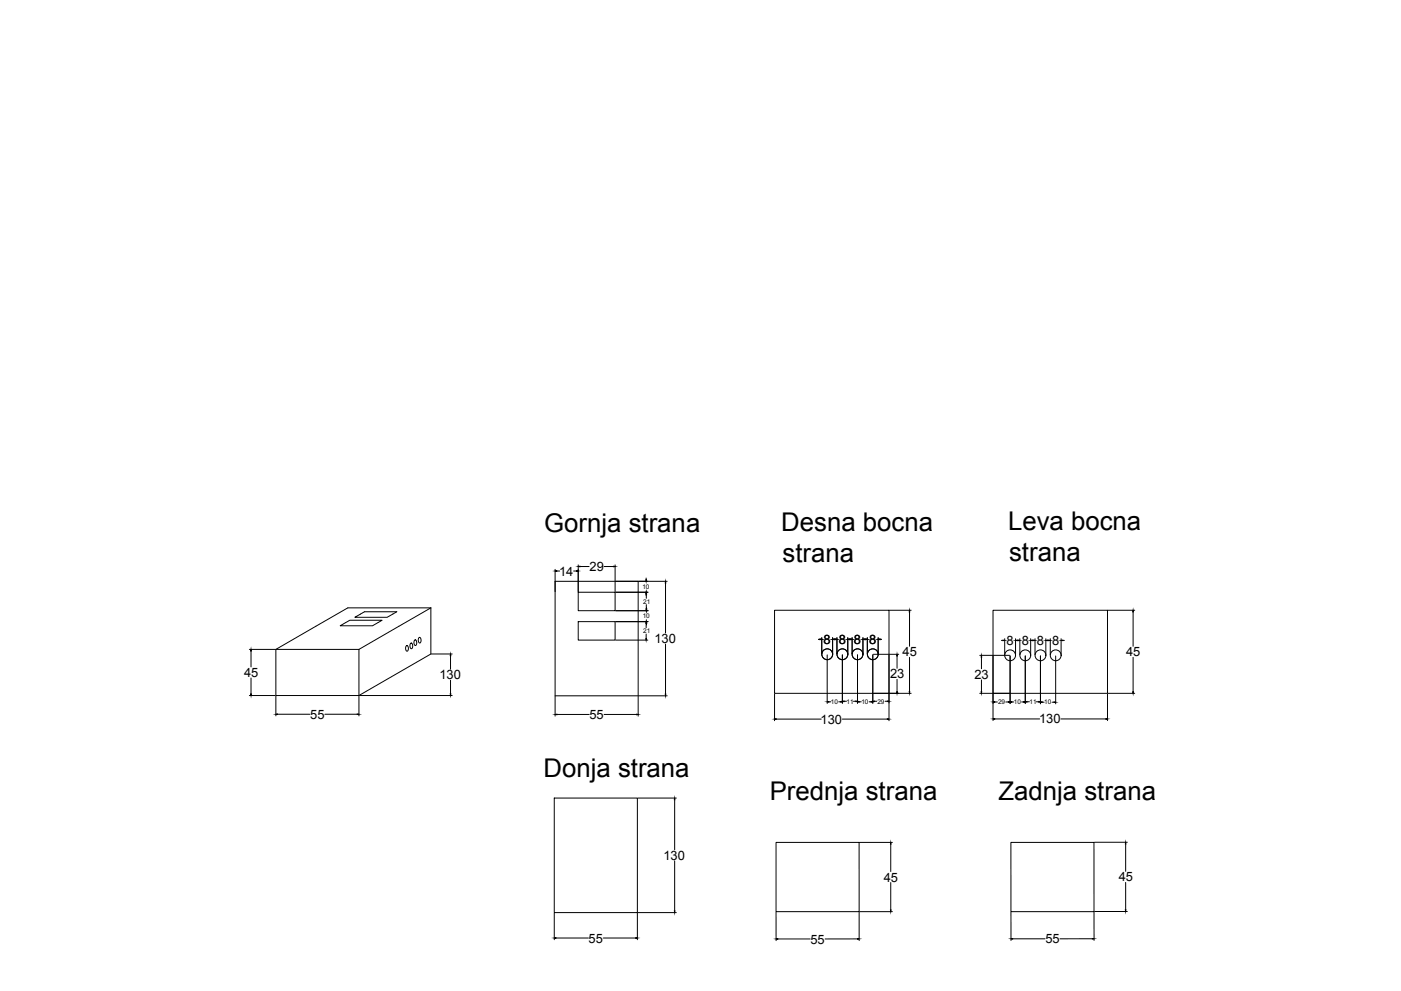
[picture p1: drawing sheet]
<svg xmlns="http://www.w3.org/2000/svg" width="594mm" height="420mm" viewBox="0 0 594 420" stroke-linecap="round" stroke-linejoin="round" font-family="sans-serif">
<!-- layer: 0 -->
<g fill="none" stroke="#000" stroke-width=".42">
<path d="M245.2 239.5v11.4M260.8 239.5v11.4M182.7 257.7l-30.5 17.6M182.7 257.7v19.6l-30.5 17.6M182.7 257.7h-35.2l-30.5 17.6M235.4 241.4v53.6h35.2v-48.5h-35.2M236.1 242.1h1.2M243.2 242.1h1.3M245.2 251.1h15.6v7.8h-15.6zM245.9 240.2h3.9M256.2 240.2h3.9M261.1 246.5h21.8"/>
<path d="M261.1 251.1h13.7M261.1 258.9h13.7M274 245.1v.7M274 251.8l.1 1.9M274.1 256.3v1.9M274.1 257.5v.7M282.2 247.2v21.2M328.4 258.7h48.6v35.3h-48.6zM377.2 258.7h9.2M385.7 259.4v14.6M421.1 258.7h48.5v35.3h-48.5zM469.9 258.7h11.3"/>
<path d="M480.5 259.4v14.6M105.7 275.3h11M106.4 276v6.8M117 275.3v19.6h35.2v-19.6M117 275.3h35.2M144.2 265.3l4.1-2.3h13.7l-4 2.3zM150.5 261.7l4.1-2.3h13.6l-4 2.3zM172.2 273.9a.76 .76 0 0 1 1 .2 .76 .76 0 0 1 0 1l-.1 .6a.61 .61 0 0 1-.9 .3 .61 .61 0 0 1-.2-.9zM174.1 272.9a.75 .75 0 0 1 .9 .1 .75 .75 0 0 1 0 1v.4a.62 .62 0 0 1-.9 .6 .62 .62 0 0 1-.3-1zM175.9 271.4a1.19 1.19 0 0 1 .8 1.1 1.19 1.19 0 0 1-.7 1.1l-.5-.9zM177.6 270.4l.1-.1a1.2 1.2 0 0 1 .9 1.1 1.2 1.2 0 0 1-.8 1.2l-.5-1.2zM182.9 277.3h8.8"/>
<path d="M191 278v5.7M245.2 263.6h15.6v7.8h-15.6zM261.1 263.6h13.7M261.1 271.4h13.6M274 264.3v1.8M274 268.8v1.9M274.1 264.3v.7M282.2 273.1v21.2M347.1 271.1h.7M348.5 270.4v6.8M350.8 277.7v20.6M353.1 270.4v6.8"/>
<path d="M353.5 271.1h1M354.9 270.4v6.8M357.2 277.7v20.6M359.5 270.4v6.8M359.9 271.1h1M361.3 270.4v6.8M363.6 277.7v20.6M365.9 270.4v6.8M366.4 271.1h.9M367.8 270.4v6.8M370.1 277.7v20.6M370.3 277.4h10.8"/>
<path d="M372.4 270.4v6.8M373.1 271.1h.7M377 277.7v27.9M380.4 278.1v5.2M385.7 278.7v14.6M415.5 277.8h12.6M416.2 278.5v5M421.1 278.1v27.4M424.6 271.5h.7M426 270.8v6.8M428.3 278.1v20.2M430.6 270.8v6.8"/>
<path d="M431.1 271.5h.9M432.4 270.8v6.8M434.8 278.1v20.2M437 270.8v6.8M437.5 271.5h1M438.9 270.8v6.8M441.2 278.1v20.3M443.5 270.8v6.8M443.9 271.5h1M445.4 270.8v6.8M447.6 278.1v20.3M450 270.8v6.8"/>
<path d="M450.7 271.5h.7M480.5 278.7v14.6M105.7 294.9h11M106.4 287.5v6.7M117 295.1v8.4M152.2 295.1v8.4M152.4 294.9h39.3M191 288.4v5.8M235.4 295.2v8.4M270.6 295.2v8.4M270.9 295h12M328.4 294.2v11.4"/>
<path d="M351.5 297.6h.8M355.6 297.6h.9M357.9 297.3h1M361.9 297.3h1M364.3 297.6h.9M368.5 297.6h.9M370.3 294h16.1M370.8 297.3h1M375.3 297.3h1M380.4 288v5.3M415.5 294h12.6M416.2 288.3v5"/>
<path d="M421.8 297.6h1.1M426.5 297.6h1.1M429 297.6h.9M433.2 297.6h.9M435.5 297.5h1M439.4 297.5h1.1M441.9 297.7h.9M446.1 297.7h.8M469.6 294.2v11.3M469.9 294h11.3M117.7 302.8h13.7M137.7 302.8h13.8"/>
<path d="M236.1 302.9h13.7M256.2 302.9h13.7M329.1 304.9h19.1M357.2 304.9h19.1M421.8 304.8h19.1M449.8 304.8h19.1M235 338.4h35.3v48.5h-35.3zM270.5 338.4h16.3M286.1 339.1v21.2M329.1 357.2h35.2v29.3h-35.2zM364.5 357.2h13.9M377.7 357.9v11.6"/>
<path d="M428.7 357.2h35.2v29.3h-35.2zM464.1 357.1h13.9M477.3 357.8v11.6M286.1 365v21.2M377.7 374.2v11.6M477.3 374.1v11.6M235 387.2v11.2M235.7 397.7h13.8M255.8 397.7h13.8M270.3 387.2v11.2M270.5 386.9h16.3M329.1 386.8v12"/>
<path d="M329.8 398.1h13.7M363.6 398.1h-13.7M364.3 386.7v12.1M364.5 386.5h13.9M428.7 386.7v12.1M429.4 398h13.7M463.2 398h-13.7M463.9 386.7v12M464.1 386.5h13.9"/>
<circle cx="350.8" cy="277.4" r="2.3"/>
<circle cx="357.2" cy="277.4" r="2.3"/>
<circle cx="363.6" cy="277.4" r="2.3"/>
<circle cx="370.1" cy="277.4" r="2.3"/>
<circle cx="428.3" cy="277.8" r="2.3"/>
<circle cx="434.8" cy="277.8" r="2.3"/>
<circle cx="441.2" cy="277.8" r="2.3"/>
<circle cx="447.7" cy="277.8" r="2.3"/>
</g>
<g fill="#000" stroke="#000" stroke-width=".42">
<path d="M235.4 242.1l.7-.1v.2zM244.5 242l.7 .1-.7 .1zM245.2 240.2l.7-.1v.2zM260.1 240.1l.7 .1-.7 .1zM274 251.1l.1 .7h-.2zM273.9 245.8h.2l-.1 .7zM274.1 251.1l.1 .7h-.2zM274 258.2h.2l-.1 .7zM282.2 246.5l.1 .7h-.2zM385.7 258.7l.1 .7h-.3zM480.5 258.7l.1 .7h-.3zM106.4 275.3l.1 .7h-.2z"/>
<path d="M191 277.3l.2 .7h-.3zM274 263.6l.1 .7h-.2zM273.9 270.7h.2l-.1 .7zM274.1 263.6l.1 .7h-.2zM347.8 270.9l.7 .2-.7 .1zM353.1 271.1l.7-.2v.3zM354.2 270.9l.7 .2-.7 .1zM359.5 271.1l.7-.2v.3zM360.6 270.9l.7 .2-.7 .1zM365.9 271.1l.7-.2v.3zM367.1 270.9l.7 .2-.7 .1zM372.4 271.1l.7-.2v.3z"/>
<path d="M380.4 277.4l.1 .7h-.2zM416.2 277.8l.1 .7h-.3zM425.3 271.4l.7 .1-.7 .1zM430.6 271.5l.7-.1v.2zM431.8 271.4l.6 .1-.6 .1zM437 271.5l.8-.1v.2zM438.2 271.4l.7 .1-.7 .1zM443.5 271.5l.7-.1v.2zM444.7 271.4l.7 .1-.7 .1zM450 271.5l.7-.1v.2zM106.3 294.2h.2l-.1 .7zM190.9 294.2h.3l-.2 .7z"/>
<path d="M282.1 294.3h.2l-.1 .7zM350.8 297.6l.7-.2v.3zM356.5 297.4l.7 .2-.7 .1zM357.2 297.3l.7-.1v.2zM362.9 297.2l.7 .1-.7 .1zM363.6 297.6l.7-.2v.3zM369.4 297.4l.7 .2-.7 .1zM370.1 297.3l.7-.1v.2zM376.3 297.2l.7 .1-.7 .1zM380.3 293.3h.2l-.1 .7zM385.5 293.3h.3l-.1 .7zM416 293.3h.3l-.1 .7z"/>
<path d="M421.1 297.6l.7-.1v.2zM427.6 297.5l.7 .1-.7 .1zM428.3 297.6l.7-.1v.2zM434.1 297.5l.7 .1-.7 .1zM434.8 297.5l.7-.1v.2zM440.5 297.4l.7 .1-.7 .1zM441.2 297.7l.7-.1v.2zM446.9 297.6l.7 .1-.7 .1zM480.3 293.3h.3l-.1 .7zM117 302.8l.7-.1v.2zM151.5 302.7l.7 .1-.7 .1zM235.4 302.9l.7-.1v.2z"/>
<path d="M269.9 302.8l.7 .1-.7 .1zM328.4 304.9l.7-.1v.2zM376.3 304.8l.7 .1-.7 .1zM421.1 304.8l.7-.1v.2zM468.9 304.7l.7 .1-.7 .1zM286.1 338.4l.1 .7h-.2zM377.7 357.2l.1 .7h-.2zM477.3 357.1l.1 .7h-.2zM235 397.7l.7-.1v.2zM269.6 397.6l.7 .1-.7 .1zM286 386.2h.2l-.1 .7zM329.1 398.1l.7-.1v.2z"/>
<path d="M363.6 398l.7 .1-.7 .1zM377.6 385.8h.2l-.1 .7zM428.7 398l.7-.1v.3zM463.2 397.9l.7 .1-.7 .1zM477.2 385.7h.2l-.1 .8z"/>
</g>
<g font-size="10.9">
<text x="230.7" y="225.4">Gornja strana</text>
<text x="331.3" y="225.3">Desna bocna</text>
<text x="427.4" y="224.8">Leva bocna</text>
<text x="331.8" y="238.3">strana</text>
<text x="427.9" y="237.9">strana</text>
<text x="230.5" y="329.5">Donja strana</text>
<text x="326.4" y="339.2">Prednja strana</text>
<text x="423.3" y="339.2">Zadnja strana</text>
</g>
<g font-size="5.5">
<text x="237.1" y="244">14</text>
<text x="250" y="242.1">29</text>
<text x="277.5" y="272.7">130</text>
<text x="349.2" y="273">8</text>
<text x="355.7" y="273">8</text>
<text x="362.1" y="273">8</text>
<text x="368.6" y="273">8</text>
<text x="426.8" y="273.4">8</text>
<text x="433.2" y="273.4">8</text>
<text x="439.7" y="273.4">8</text>
<text x="446.1" y="273.4">8</text>
<text x="382.7" y="278.3">45</text>
<text x="477.5" y="278.3">45</text>
<text x="103.5" y="287">45</text>
<text x="377.4" y="287.6">23</text>
<text x="413.2" y="287.8">23</text>
<text x="186.3" y="288">130</text>
<text x="131.5" y="304.8">55</text>
<text x="250" y="304.8">55</text>
<text x="348" y="306.8">130</text>
<text x="440.6" y="306.7">130</text>
<text x="281.3" y="364.6">130</text>
<text x="374.7" y="373.8">45</text>
<text x="474.4" y="373.7">45</text>
<text x="249.6" y="399.6">55</text>
<text x="343.7" y="400">55</text>
<text x="443.3" y="400">55</text>
</g>
<g font-size="2.7">
<text x="272.4" y="249.7">10</text>
<text x="272.8" y="256">21</text>
<text x="272.5" y="262.2">10</text>
<text x="272.7" y="268.4">21</text>
<text x="352.4" y="298.5">10</text>
<text x="359" y="298.3">11</text>
<text x="365.2" y="298.5">10</text>
<text x="372" y="298.3">29</text>
<text x="423.2" y="298.6">29</text>
<text x="429.9" y="298.6">10</text>
<text x="436.6" y="298.5">11</text>
<text x="442.8" y="298.7">10</text>
</g>
</svg>
